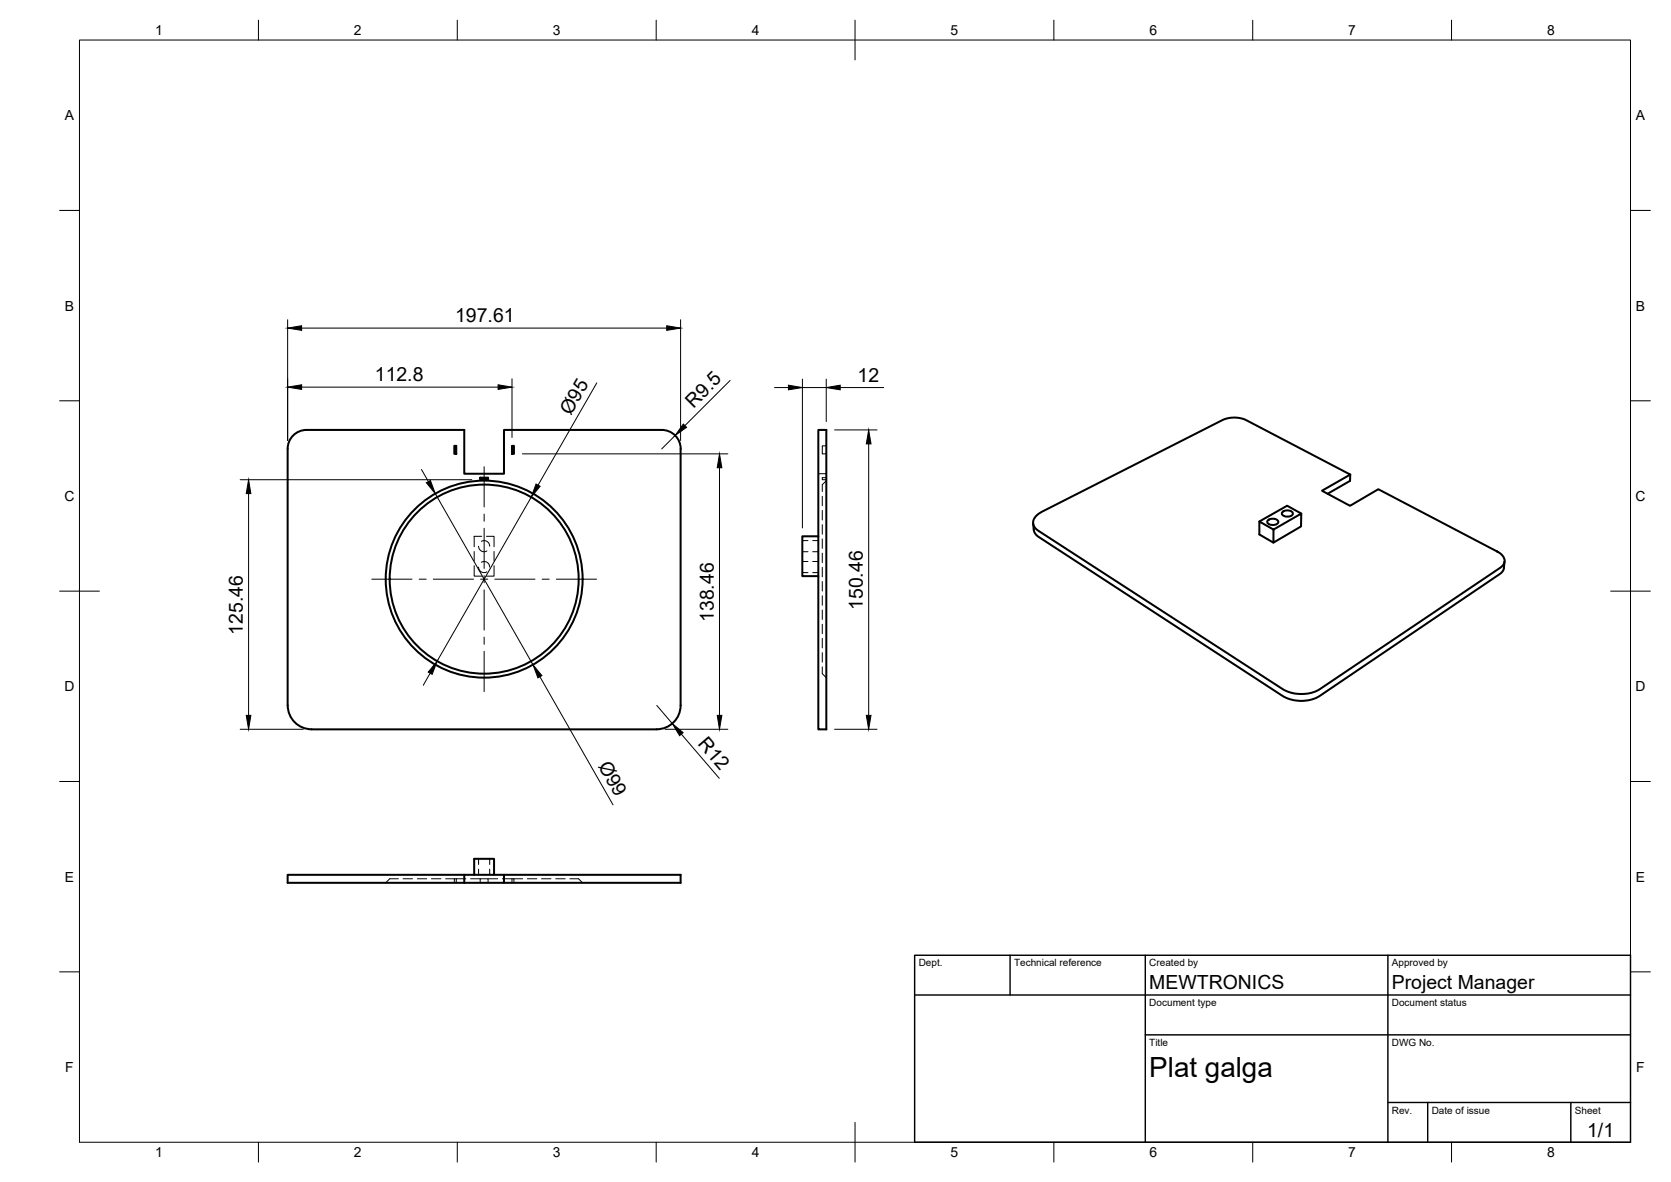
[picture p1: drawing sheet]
<svg xmlns="http://www.w3.org/2000/svg" width="420mm" height="297mm" viewBox="0 0 420 297" stroke-linecap="round" stroke-linejoin="round" font-family="sans-serif">
<!-- layer: Hidden -->
<g fill="none" stroke="#000" stroke-width=".25">
<path d="M205.8 119h2M207.8 112h-1v2.1h1M119.2 138.6v2.4M120.3 137.3a1.38 1.38 0 0 0 2.1 1.2M121 136a1.4 1.4 0 0 1 2.1 1.3M121.1 134.8h-1.9v2.6M122.3 134.8h1.9v2.6M124.2 138.6v2.4M201.7 135.9h1.5M201.7 138.6h1.5M204.3 135.9h1.5M204.3 138.6h1.5"/>
<path d="M206.8 139v2.4M206.8 135.4v2.4M206.8 131.9v2.3M206.8 128.3v2.4M206.8 124.7v2.4M207.8 120.8l-1 1v1.7M207.8 120h-1v.6h1M119.2 142.2v2.6h1.9M120.3 142.5a1.38 1.38 0 0 0 2.1 1.2M121 141.3a1.4 1.4 0 0 1 2.1 1.2M124.2 142.2v2.6h-1.9M201.7 141.1h1.5"/>
<path d="M201.7 143.9h1.5M204.3 141.1h1.5M204.3 143.9h1.5M206.8 156.9v2.3M206.8 153.3v2.4M206.8 149.7v2.4M206.8 146.1v2.4M206.8 142.6v2.4M206.8 167.6v1.7l1 1M206.8 164v2.4M206.8 160.4v2.4M120.3 215.8v1.4"/>
<path d="M120.3 218.4v1.4M123.1 215.8v1.4M123.1 218.4v1.4M100.2 220.8h-2.2l-1 1.1M101.3 220.8h2.4M104.9 220.8h2.4M108.5 220.8h2.4M112.1 220.8h2.1M114.7 220.8h2.4M114.7 220.8h-.5v1.1M114.7 220.8v1.1M118.3 220.8h2.4"/>
<path d="M120.7 221.9v-1.1h2v1.1M122.7 220.8h2.4M126.3 220.8h2.4M128.7 220.8h.5v1.1M128.7 220.8v1.1M129.2 220.8h2.2M132.6 220.8h2.4M136.2 220.8h2.3M139.7 220.8h2.4M143.3 220.8h2.2l1 1.1"/>
</g>
<!-- layer: Visible -->
<g fill="none" stroke="#000" stroke-width=".51">
<path d="M72.3 112.8a4.8 4.8 0 0 1 4.8-4.8h39.6v11h10v-11h39.7a4.8 4.8 0 0 1 4.8 4.8M72.3 112.8v64.5a6 6 0 0 0 6 6M114.2 112h.5v2.1h-.5zM128.7 112h.5v2.1h-.5zM171.1 112.8v64.5a6 6 0 0 1-6 6M205.8 108h2v75.3h-2zM339.5 119.3l-.1 1.5-5.6 3.3M120.7 120h2v.6h-2zM205.8 134.8h-4.1v10h4.1M259.8 131.5a3.8 3.8 0 0 0 .5 2.6l.9 .9 61.2 39.8a9.3 9.3 0 0 0 9.5 0l45.8-31.1a3.3 3.3 0 0 0 .6-2.6M260.4 129.8l1.6-1.2 45.3-23a7.2 7.2 0 0 1 6.1 0l26.1 13.7-7.1 4 7 3.8 7.2-4.2 29.9 15.7a2.29 2.29 0 0 1 1.4 3.5l-45.9 31a9.5 9.5 0 0 1-9.6 0l-61.4-39.7a2.22 2.22 0 0 1-.6-3.6zM318.7 130.8a1.77 1.77 0 0 1 2.7 .3 1.63 1.63 0 0 1-2.8 0z"/>
<path d="M320.2 133.1l7-4-.1 3.2-6.9 4.1zM320.2 133.1l-3.5-2.1v3.3l3.5 2.1M322.4 128.7a1.73 1.73 0 0 1 2.7 .3 1.62 1.62 0 0 1-2.8 0zM327.2 129.1l-3.6-2-6.9 3.9M78.3 183.3h86.8M72.3 219.8h98.8v2.1h-98.8zM116.7 219.8v2.1M119.2 219.8v-4h5v4M126.7 219.8v2.1"/>
<circle cx="121.7" cy="145.5" r="24.8"/>
<circle cx="121.7" cy="145.5" r="23.8"/>
</g>
<!-- layer: BORDER -->
<g fill="none" stroke="#000" stroke-width=".25">
<path d="M20 10.1h390v276.9h-390zM65 5.1v5M115 5.1v5M165 5.1v5M215 5.1v10M265 5.1v5M315 5.1v5M365 5.1v5M15 52.9h5M410 52.9h5M15 100.7h5M410 100.7h5"/>
<path d="M15 148.6h10M405 148.6h10M15 196.4h5M410 196.4h5M15 244.2h5M410 244.2h5M65 287v5M115 287v5M165 287v5M215 282.1v9.9M265 287v5M315 287v5"/>
<path d="M365 287v5"/>
</g>
<!-- layer: TITLEBLOCK -->
<path d="M230 240.1h180v46.9h-180zM230 250h180M254 240.1v9.9M288 240.1v46.9M349 240.1v46.9M288 260.1h122M349 277.1h61M359 277.1v9.9M395 277.1v9.9" fill="none" stroke="#000" stroke-width=".36"/>
<!-- layer: Smart Centers -->
<g fill="none" stroke="#000" stroke-width=".25">
<path d="M121.7 117.3v10.1M121.7 129.2v1.8M121.7 132.8v10.1M93.5 145.5h10.1M105.4 145.5h1.8M108.9 145.5h10.2M120.8 145.5h1.8M121.7 144.7v1.7M121.7 148.2v10.1M124.4 145.5h10.1M136.3 145.5h1.8M139.9 145.5h10.1"/>
<path d="M121.7 160.1v1.8M121.7 163.7v10.1"/>
</g>
<!-- layer: FD_Dimensions -->
<g fill="none" stroke="#000" stroke-width=".25">
<path d="M72.3 80.4v30.3M75.8 82.5h91.8M75.8 97.3h49.4M128.7 95.2v14.7M150.1 96.2l-14.8 25.7M171.1 80.4v30.3M183.6 95.6l-11.4 11.4M194.8 97.4h3.4M201.8 95.3v37.4M201.8 97.4h6M207.8 95.3v10.6M211.3 97.4h10.9"/>
<path d="M106 118l1.7 3M131.3 114.1h51.7M169.8 109.4l-3.4 3.4M180.9 117.5v62.3M209.8 108h10.7M218.4 111.6v68.2M60.4 120.6h58.2M62.5 124v55.8M109.5 124.1l24.5 42.9M133.6 125l-23.7 41.1M108.2 169.2l-1.8 3M135.8 170.1l18.3 32.2"/>
<path d="M165.1 177.3l3.9 4.5M60.4 183.3h15.8M167.2 183.3h15.8M171.3 184.5l9.5 11.1M209.8 183.3h10.7"/>
</g>
<g fill="#000" stroke="#000" stroke-width=".25">
<path d="M72.3 82.5l3.5-.6v1.1zM72.3 97.3l3.5-.6v1.2zM125.2 96.7l3.5 .6-3.5 .6zM167.6 81.9l3.5 .6-3.5 .5zM198.2 96.8l3.6 .6-3.6 .6zM207.8 97.4l3.5-.6v1.2zM171.8 106.6l.8 .8-2.8 2zM180.9 114.1l.6 3.4h-1.2zM218.4 108l.6 3.6h-1.2zM62.5 120.6l.6 3.4h-1.2zM107.2 121.3l1-.6 1.3 3.4zM134.8 121.6l1 .6-2.2 2.8z"/>
<path d="M61.9 179.8h1.2l-.6 3.5zM109.9 166.1l-1.2 3.4-1-.6zM134 167l2.2 2.8-.9 .6zM180.3 179.8h1.2l-.6 3.5zM217.8 179.8h1.2l-.6 3.5zM169 181.8l2.8 2.3-.9 .8z"/>
</g>
<text font-size="7" x="289" y="270.6">Plat galga</text>
<g font-size="4.9">
<text x="114.4" y="81">197.61</text>
<text x="94.3" y="95.8">112.8</text>
<text x="215.6" y="96">12</text>
<text x="143.5" y="104.5" transform="rotate(-60 143.5 104.5)">Ø95</text>
<text x="174.4" y="102.8" transform="rotate(-45 174.4 102.8)">R9.5</text>
<text x="217" y="153.3" transform="rotate(-90 217 153.3)">150.46</text>
<text x="61" y="159.5" transform="rotate(-90 61 159.5)">125.46</text>
<text x="179.5" y="156.3" transform="rotate(-90 179.5 156.3)">138.46</text>
<text x="175.3" y="187" transform="rotate(49 175.3 187)">R12</text>
<text x="150.3" y="192.4" transform="rotate(60 150.3 192.4)">Ø99</text>
<text x="289" y="248.5">MEWTRONICS</text>
<text x="350" y="248.5">Project Manager</text>
<text x="399.1" y="285.7">1/1</text>
</g>
<g font-size="3.5">
<text x="39" y="8.8">1</text>
<text x="89" y="8.8">2</text>
<text x="139" y="8.8">3</text>
<text x="189" y="8.8">4</text>
<text x="239" y="8.8">5</text>
<text x="289" y="8.8">6</text>
<text x="339" y="8.8">7</text>
<text x="389" y="8.8">8</text>
<text x="16.3" y="30.2">A</text>
<text x="411.3" y="30.2">A</text>
<text x="16.3" y="78">B</text>
<text x="411.3" y="78">B</text>
<text x="16.2" y="125.9">C</text>
<text x="411.2" y="125.9">C</text>
<text x="16.2" y="173.7">D</text>
<text x="411.2" y="173.7">D</text>
<text x="16.3" y="221.6">E</text>
<text x="411.3" y="221.6">E</text>
<text x="16.4" y="269.4">F</text>
<text x="411.4" y="269.4">F</text>
<text x="39" y="290.8">1</text>
<text x="89" y="290.8">2</text>
<text x="139" y="290.8">3</text>
<text x="189" y="290.8">4</text>
<text x="239" y="290.8">5</text>
<text x="289" y="290.8">6</text>
<text x="339" y="290.8">7</text>
<text x="389" y="290.8">8</text>
</g>
<g font-size="2.5">
<text x="231" y="242.9">Dept.</text>
<text x="255" y="242.9">Technical reference</text>
<text x="289" y="242.9">Created by</text>
<text x="350" y="242.9">Approved by</text>
<text x="289" y="252.8">Document type</text>
<text x="350" y="252.8">Document status</text>
<text x="289" y="262.9">Title</text>
<text x="350" y="262.9">DWG No.</text>
<text x="350" y="279.9">Rev.</text>
<text x="360" y="279.9">Date of issue</text>
<text x="396" y="279.9">Sheet</text>
</g>
</svg>
